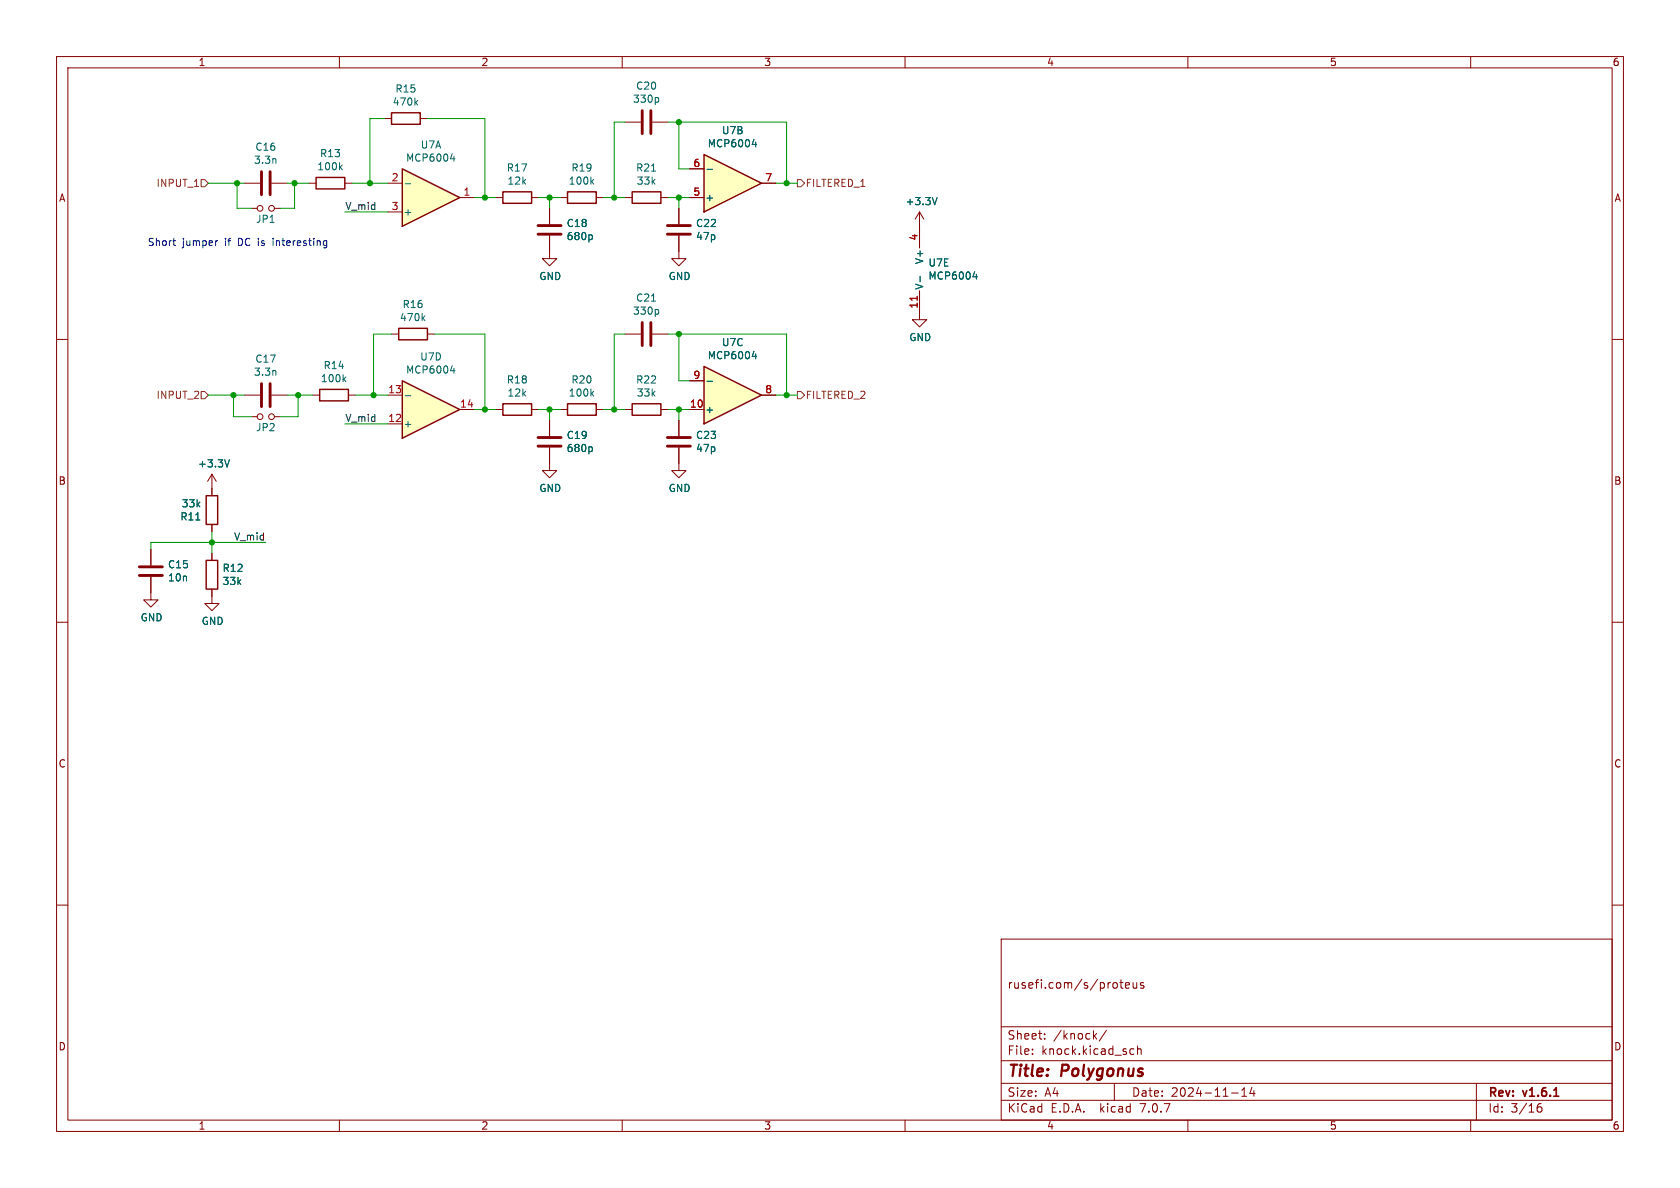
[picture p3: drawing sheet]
(kicad_sch (version 20230121) (generator eeschema)

 (paper "A4")

 (title_block
  (title "Polygonus")
  (date "2024-11-14")
  (rev "v1.6.1")
  (comment 2 "rusefi.com/s/proteus"))

 (lib_symbols
  (symbol "Amplifier_Operational:MCP6004" (pin_names (offset 0.127)) (in_bom yes) (on_board yes)
   (property "Reference" "U" (at 0 5.08 0) (effects (font (size 1.27 1.27)) (justify left)))
   (property "Value" "MCP6004" (at 0 -5.08 0) (effects (font (size 1.27 1.27)) (justify left)))
   (property "Footprint" "" (at -1.27 2.54 0) (effects (font (size 1.27 1.27)) hide))
   (property "Datasheet" "http://ww1.microchip.com/downloads/en/DeviceDoc/21733j.pdf" (at 1.27 5.08 0) (effects (font (size 1.27 1.27)) hide))
   (property "ki_locked" "" (at 0 0 0) (effects (font (size 1.27 1.27))))
   (symbol "MCP6004_1_1"
    (polyline (pts (xy -5.08 5.08) (xy 5.08 0) (xy -5.08 -5.08) (xy -5.08 5.08)) (stroke (width 0.254) (type default)) (fill (type background)))
    (pin output line (at 7.62 0 180) (length 2.54) (name "~" (effects (font (size 1.27 1.27)))) (number "1" (effects (font (size 1.27 1.27)))))
    (pin input line (at -7.62 -2.54 0) (length 2.54) (name "-" (effects (font (size 1.27 1.27)))) (number "2" (effects (font (size 1.27 1.27)))))
    (pin input line (at -7.62 2.54 0) (length 2.54) (name "+" (effects (font (size 1.27 1.27)))) (number "3" (effects (font (size 1.27 1.27))))))
   (symbol "MCP6004_2_1"
    (polyline (pts (xy -5.08 5.08) (xy 5.08 0) (xy -5.08 -5.08) (xy -5.08 5.08)) (stroke (width 0.254) (type default)) (fill (type background)))
    (pin input line (at -7.62 2.54 0) (length 2.54) (name "+" (effects (font (size 1.27 1.27)))) (number "5" (effects (font (size 1.27 1.27)))))
    (pin input line (at -7.62 -2.54 0) (length 2.54) (name "-" (effects (font (size 1.27 1.27)))) (number "6" (effects (font (size 1.27 1.27)))))
    (pin output line (at 7.62 0 180) (length 2.54) (name "~" (effects (font (size 1.27 1.27)))) (number "7" (effects (font (size 1.27 1.27))))))
   (symbol "MCP6004_3_1"
    (polyline (pts (xy -5.08 5.08) (xy 5.08 0) (xy -5.08 -5.08) (xy -5.08 5.08)) (stroke (width 0.254) (type default)) (fill (type background)))
    (pin input line (at -7.62 2.54 0) (length 2.54) (name "+" (effects (font (size 1.27 1.27)))) (number "10" (effects (font (size 1.27 1.27)))))
    (pin output line (at 7.62 0 180) (length 2.54) (name "~" (effects (font (size 1.27 1.27)))) (number "8" (effects (font (size 1.27 1.27)))))
    (pin input line (at -7.62 -2.54 0) (length 2.54) (name "-" (effects (font (size 1.27 1.27)))) (number "9" (effects (font (size 1.27 1.27))))))
   (symbol "MCP6004_4_1"
    (polyline (pts (xy -5.08 5.08) (xy 5.08 0) (xy -5.08 -5.08) (xy -5.08 5.08)) (stroke (width 0.254) (type default)) (fill (type background)))
    (pin input line (at -7.62 2.54 0) (length 2.54) (name "+" (effects (font (size 1.27 1.27)))) (number "12" (effects (font (size 1.27 1.27)))))
    (pin input line (at -7.62 -2.54 0) (length 2.54) (name "-" (effects (font (size 1.27 1.27)))) (number "13" (effects (font (size 1.27 1.27)))))
    (pin output line (at 7.62 0 180) (length 2.54) (name "~" (effects (font (size 1.27 1.27)))) (number "14" (effects (font (size 1.27 1.27))))))
   (symbol "MCP6004_5_1"
    (pin power_in line (at -2.54 -7.62 90) (length 3.81) (name "V-" (effects (font (size 1.27 1.27)))) (number "11" (effects (font (size 1.27 1.27)))))
    (pin power_in line (at -2.54 7.62 270) (length 3.81) (name "V+" (effects (font (size 1.27 1.27)))) (number "4" (effects (font (size 1.27 1.27)))))))
  (symbol "Device:C" (pin_numbers hide) (pin_names (offset 0.254)) (in_bom yes) (on_board yes)
   (property "Reference" "C" (at 0.635 2.54 0) (effects (font (size 1.27 1.27)) (justify left)))
   (property "Value" "C" (at 0.635 -2.54 0) (effects (font (size 1.27 1.27)) (justify left)))
   (property "Footprint" "" (at 0.9652 -3.81 0) (effects (font (size 1.27 1.27)) hide))
   (property "Datasheet" "~" (at 0 0 0) (effects (font (size 1.27 1.27)) hide))
   (symbol "C_0_1"
    (polyline (pts (xy -2.032 -0.762) (xy 2.032 -0.762)) (stroke (width 0.508) (type default)) (fill (type none)))
    (polyline (pts (xy -2.032 0.762) (xy 2.032 0.762)) (stroke (width 0.508) (type default)) (fill (type none))))
   (symbol "C_1_1"
    (pin passive line (at 0 3.81 270) (length 2.794) (name "~" (effects (font (size 1.27 1.27)))) (number "1" (effects (font (size 1.27 1.27)))))
    (pin passive line (at 0 -3.81 90) (length 2.794) (name "~" (effects (font (size 1.27 1.27)))) (number "2" (effects (font (size 1.27 1.27)))))))
  (symbol "Device:Jumper_NO_Small" (pin_numbers hide) (pin_names (offset 0.762) hide) (in_bom yes) (on_board yes)
   (property "Reference" "JP" (at 0 2.032 0) (effects (font (size 1.27 1.27))))
   (property "Value" "Device_Jumper_NO_Small" (at 0.254 -1.524 0) (effects (font (size 1.27 1.27))))
   (property "Footprint" "" (at 0 0 0) (effects (font (size 1.27 1.27)) hide))
   (property "Datasheet" "" (at 0 0 0) (effects (font (size 1.27 1.27)) hide))
   (symbol "Jumper_NO_Small_0_1"
    (circle (center -1.016 0) (radius 0.508) (stroke (width 0) (type default)) (fill (type none)))
    (circle (center 1.016 0) (radius 0.508) (stroke (width 0) (type default)) (fill (type none)))
    (pin passive line (at -2.54 0 0) (length 1.016) (name "1" (effects (font (size 1.27 1.27)))) (number "1" (effects (font (size 1.27 1.27)))))
    (pin passive line (at 2.54 0 180) (length 1.016) (name "2" (effects (font (size 1.27 1.27)))) (number "2" (effects (font (size 1.27 1.27)))))))
  (symbol "Device:R" (pin_numbers hide) (pin_names (offset 0)) (in_bom yes) (on_board yes)
   (property "Reference" "R" (at 2.032 0 90) (effects (font (size 1.27 1.27))))
   (property "Value" "R" (at 0 0 90) (effects (font (size 1.27 1.27))))
   (property "Footprint" "" (at -1.778 0 90) (effects (font (size 1.27 1.27)) hide))
   (property "Datasheet" "~" (at 0 0 0) (effects (font (size 1.27 1.27)) hide))
   (symbol "R_0_1"
    (rectangle (start -1.016 -2.54) (end 1.016 2.54) (stroke (width 0.254) (type default)) (fill (type none))))
   (symbol "R_1_1"
    (pin passive line (at 0 3.81 270) (length 1.27) (name "~" (effects (font (size 1.27 1.27)))) (number "1" (effects (font (size 1.27 1.27)))))
    (pin passive line (at 0 -3.81 90) (length 1.27) (name "~" (effects (font (size 1.27 1.27)))) (number "2" (effects (font (size 1.27 1.27)))))))
  (symbol "power:+3.3V" (power) (pin_names (offset 0)) (in_bom yes) (on_board yes)
   (property "Reference" "#PWR" (at 0 -3.81 0) (effects (font (size 1.27 1.27)) hide))
   (property "Value" "+3.3V" (at 0 3.556 0) (effects (font (size 1.27 1.27))))
   (property "Footprint" "" (at 0 0 0) (effects (font (size 1.27 1.27)) hide))
   (property "Datasheet" "" (at 0 0 0) (effects (font (size 1.27 1.27)) hide))
   (symbol "+3.3V_0_1"
    (polyline (pts (xy -0.762 1.27) (xy 0 2.54)) (stroke (width 0) (type default)) (fill (type none)))
    (polyline (pts (xy 0 0) (xy 0 2.54)) (stroke (width 0) (type default)) (fill (type none)))
    (polyline (pts (xy 0 2.54) (xy 0.762 1.27)) (stroke (width 0) (type default)) (fill (type none))))
   (symbol "+3.3V_1_1"
    (pin power_in line (at 0 0 90) (length 0) hide (name "+3V3" (effects (font (size 1.27 1.27)))) (number "1" (effects (font (size 1.27 1.27)))))))
  (symbol "power:GND" (power) (pin_names (offset 0)) (in_bom yes) (on_board yes)
   (property "Reference" "#PWR" (at 0 -6.35 0) (effects (font (size 1.27 1.27)) hide))
   (property "Value" "GND" (at 0 -3.81 0) (effects (font (size 1.27 1.27))))
   (property "Footprint" "" (at 0 0 0) (effects (font (size 1.27 1.27)) hide))
   (property "Datasheet" "" (at 0 0 0) (effects (font (size 1.27 1.27)) hide))
   (symbol "GND_0_1"
    (polyline (pts (xy 0 0) (xy 0 -1.27) (xy 1.27 -1.27) (xy 0 -2.54) (xy -1.27 -1.27) (xy 0 -1.27)) (stroke (width 0) (type default)) (fill (type none))))
   (symbol "GND_1_1"
    (pin power_in line (at 0 0 270) (length 0) hide (name "GND" (effects (font (size 1.27 1.27)))) (number "1" (effects (font (size 1.27 1.27))))))))

 (junction (at 85.725 34.925) (diameter 0) (color 0 0 0 0))
 (junction (at 41.91 32.385) (diameter 0) (color 0 0 0 0))
 (junction (at 66.04 69.85) (diameter 0) (color 0 0 0 0))
 (junction (at 120.015 34.925) (diameter 0) (color 0 0 0 0))
 (junction (at 52.705 69.85) (diameter 0) (color 0 0 0 0))
 (junction (at 41.275 69.85) (diameter 0) (color 0 0 0 0))
 (junction (at 120.015 59.055) (diameter 0) (color 0 0 0 0))
 (junction (at 139.065 69.85) (diameter 0) (color 0 0 0 0))
 (junction (at 108.585 34.925) (diameter 0) (color 0 0 0 0))
 (junction (at 97.155 72.39) (diameter 0) (color 0 0 0 0))
 (junction (at 52.07 32.385) (diameter 0) (color 0 0 0 0))
 (junction (at 65.405 32.385) (diameter 0) (color 0 0 0 0))
 (junction (at 120.015 21.59) (diameter 0) (color 0 0 0 0))
 (junction (at 37.465 95.885) (diameter 0) (color 0 0 0 0))
 (junction (at 97.155 34.925) (diameter 0) (color 0 0 0 0))
 (junction (at 120.015 72.39) (diameter 0) (color 0 0 0 0))
 (junction (at 139.065 32.385) (diameter 0) (color 0 0 0 0))
 (junction (at 85.725 72.39) (diameter 0) (color 0 0 0 0))
 (junction (at 108.585 72.39) (diameter 0) (color 0 0 0 0))

 (wire (pts (xy 52.07 36.83) (xy 52.07 32.385)) (stroke (width 0) (type default)))
 (wire (pts (xy 60.96 74.93) (xy 68.58 74.93)) (stroke (width 0) (type default)))
 (wire (pts (xy 41.91 36.83) (xy 41.91 32.385)) (stroke (width 0) (type default)))
 (wire (pts (xy 65.405 20.955) (xy 67.945 20.955)) (stroke (width 0) (type default)))
 (wire (pts (xy 108.585 21.59) (xy 108.585 34.925)) (stroke (width 0) (type default)))
 (wire (pts (xy 65.405 32.385) (xy 68.58 32.385)) (stroke (width 0) (type default)))
 (wire (pts (xy 121.92 72.39) (xy 120.015 72.39)) (stroke (width 0) (type default)))
 (wire (pts (xy 65.405 32.385) (xy 65.405 20.955)) (stroke (width 0) (type default)))
 (wire (pts (xy 85.725 59.055) (xy 85.725 72.39)) (stroke (width 0) (type default)))
 (wire (pts (xy 60.96 37.465) (xy 68.58 37.465)) (stroke (width 0) (type default)))
 (wire (pts (xy 110.49 34.925) (xy 108.585 34.925)) (stroke (width 0) (type default)))
 (wire (pts (xy 52.705 69.85) (xy 55.245 69.85)) (stroke (width 0) (type default)))
 (wire (pts (xy 50.8 69.85) (xy 52.705 69.85)) (stroke (width 0) (type default)))
 (wire (pts (xy 41.91 32.385) (xy 43.18 32.385)) (stroke (width 0) (type default)))
 (wire (pts (xy 75.565 20.955) (xy 85.725 20.955)) (stroke (width 0) (type default)))
 (wire (pts (xy 41.275 69.85) (xy 43.18 69.85)) (stroke (width 0) (type default)))
 (wire (pts (xy 108.585 72.39) (xy 106.68 72.39)) (stroke (width 0) (type default)))
 (wire (pts (xy 46.99 95.885) (xy 37.465 95.885)) (stroke (width 0) (type default)))
 (wire (pts (xy 139.065 21.59) (xy 139.065 32.385)) (stroke (width 0) (type default)))
 (wire (pts (xy 44.45 73.66) (xy 41.275 73.66)) (stroke (width 0) (type default)))
 (wire (pts (xy 121.92 34.925) (xy 120.015 34.925)) (stroke (width 0) (type default)))
 (wire (pts (xy 121.92 67.31) (xy 120.015 67.31)) (stroke (width 0) (type default)))
 (wire (pts (xy 50.8 32.385) (xy 52.07 32.385)) (stroke (width 0) (type default)))
 (wire (pts (xy 26.67 97.155) (xy 26.67 95.885)) (stroke (width 0) (type default)))
 (wire (pts (xy 120.015 74.295) (xy 120.015 72.39)) (stroke (width 0) (type default)))
 (wire (pts (xy 139.065 32.385) (xy 137.16 32.385)) (stroke (width 0) (type default)))
 (wire (pts (xy 87.63 72.39) (xy 85.725 72.39)) (stroke (width 0) (type default)))
 (wire (pts (xy 140.97 32.385) (xy 139.065 32.385)) (stroke (width 0) (type default)))
 (wire (pts (xy 76.835 59.055) (xy 85.725 59.055)) (stroke (width 0) (type default)))
 (wire (pts (xy 110.49 72.39) (xy 108.585 72.39)) (stroke (width 0) (type default)))
 (wire (pts (xy 110.49 59.055) (xy 108.585 59.055)) (stroke (width 0) (type default)))
 (wire (pts (xy 36.83 69.85) (xy 41.275 69.85)) (stroke (width 0) (type default)))
 (wire (pts (xy 26.67 95.885) (xy 37.465 95.885)) (stroke (width 0) (type default)))
 (wire (pts (xy 97.155 72.39) (xy 99.06 72.39)) (stroke (width 0) (type default)))
 (wire (pts (xy 66.04 69.85) (xy 68.58 69.85)) (stroke (width 0) (type default)))
 (wire (pts (xy 97.155 72.39) (xy 95.25 72.39)) (stroke (width 0) (type default)))
 (wire (pts (xy 44.45 36.83) (xy 41.91 36.83)) (stroke (width 0) (type default)))
 (wire (pts (xy 83.82 34.925) (xy 85.725 34.925)) (stroke (width 0) (type default)))
 (wire (pts (xy 108.585 34.925) (xy 106.68 34.925)) (stroke (width 0) (type default)))
 (wire (pts (xy 120.015 36.83) (xy 120.015 34.925)) (stroke (width 0) (type default)))
 (wire (pts (xy 120.015 21.59) (xy 139.065 21.59)) (stroke (width 0) (type default)))
 (wire (pts (xy 120.015 34.925) (xy 118.11 34.925)) (stroke (width 0) (type default)))
 (wire (pts (xy 62.865 69.85) (xy 66.04 69.85)) (stroke (width 0) (type default)))
 (wire (pts (xy 118.11 59.055) (xy 120.015 59.055)) (stroke (width 0) (type default)))
 (wire (pts (xy 120.015 67.31) (xy 120.015 59.055)) (stroke (width 0) (type default)))
 (wire (pts (xy 49.53 36.83) (xy 52.07 36.83)) (stroke (width 0) (type default)))
 (wire (pts (xy 139.065 59.055) (xy 139.065 69.85)) (stroke (width 0) (type default)))
 (wire (pts (xy 97.155 34.925) (xy 99.06 34.925)) (stroke (width 0) (type default)))
 (wire (pts (xy 121.92 29.845) (xy 120.015 29.845)) (stroke (width 0) (type default)))
 (wire (pts (xy 97.155 34.925) (xy 95.25 34.925)) (stroke (width 0) (type default)))
 (wire (pts (xy 120.015 59.055) (xy 139.065 59.055)) (stroke (width 0) (type default)))
 (wire (pts (xy 37.465 95.885) (xy 37.465 97.79)) (stroke (width 0) (type default)))
 (wire (pts (xy 140.97 69.85) (xy 139.065 69.85)) (stroke (width 0) (type default)))
 (wire (pts (xy 120.015 72.39) (xy 118.11 72.39)) (stroke (width 0) (type default)))
 (wire (pts (xy 139.065 69.85) (xy 137.16 69.85)) (stroke (width 0) (type default)))
 (wire (pts (xy 120.015 29.845) (xy 120.015 21.59)) (stroke (width 0) (type default)))
 (wire (pts (xy 41.275 73.66) (xy 41.275 69.85)) (stroke (width 0) (type default)))
 (wire (pts (xy 66.04 59.055) (xy 69.215 59.055)) (stroke (width 0) (type default)))
 (wire (pts (xy 97.155 74.295) (xy 97.155 72.39)) (stroke (width 0) (type default)))
 (wire (pts (xy 85.725 34.925) (xy 87.63 34.925)) (stroke (width 0) (type default)))
 (wire (pts (xy 62.23 32.385) (xy 65.405 32.385)) (stroke (width 0) (type default)))
 (wire (pts (xy 66.04 69.85) (xy 66.04 59.055)) (stroke (width 0) (type default)))
 (wire (pts (xy 37.465 93.98) (xy 37.465 95.885)) (stroke (width 0) (type default)))
 (wire (pts (xy 118.11 21.59) (xy 120.015 21.59)) (stroke (width 0) (type default)))
 (wire (pts (xy 52.705 73.66) (xy 52.705 69.85)) (stroke (width 0) (type default)))
 (wire (pts (xy 52.07 32.385) (xy 54.61 32.385)) (stroke (width 0) (type default)))
 (wire (pts (xy 108.585 59.055) (xy 108.585 72.39)) (stroke (width 0) (type default)))
 (wire (pts (xy 49.53 73.66) (xy 52.705 73.66)) (stroke (width 0) (type default)))
 (wire (pts (xy 110.49 21.59) (xy 108.585 21.59)) (stroke (width 0) (type default)))
 (wire (pts (xy 85.725 72.39) (xy 83.82 72.39)) (stroke (width 0) (type default)))
 (wire (pts (xy 36.83 32.385) (xy 41.91 32.385)) (stroke (width 0) (type default)))
 (wire (pts (xy 97.155 36.83) (xy 97.155 34.925)) (stroke (width 0) (type default)))
 (wire (pts (xy 85.725 20.955) (xy 85.725 34.925)) (stroke (width 0) (type default)))

 (text "Short jumper if DC is interesting" (at 26.035 43.815 0) (effects (font (size 1.27 1.27)) (justify left bottom)))

 (label "V_mid" (at 60.96 74.93 0) (fields_autoplaced) (effects (font (size 1.27 1.27)) (justify left bottom)))
 (label "V_mid" (at 46.99 95.885 180) (fields_autoplaced) (effects (font (size 1.27 1.27)) (justify right bottom)))
 (label "V_mid" (at 60.96 37.465 0) (fields_autoplaced) (effects (font (size 1.27 1.27)) (justify left bottom)))

 (hierarchical_label "INPUT_2" (shape input) (at 36.83 69.85 180) (fields_autoplaced) (effects (font (size 1.27 1.27)) (justify right)))
 (hierarchical_label "INPUT_1" (shape input) (at 36.83 32.385 180) (fields_autoplaced) (effects (font (size 1.27 1.27)) (justify right)))
 (hierarchical_label "FILTERED_1" (shape output) (at 140.97 32.385 0) (fields_autoplaced) (effects (font (size 1.27 1.27)) (justify left)))
 (hierarchical_label "FILTERED_2" (shape output) (at 140.97 69.85 0) (fields_autoplaced) (effects (font (size 1.27 1.27)) (justify left)))

 (symbol (lib_id "Amplifier_Operational:MCP6004") (at 76.2 34.925 0) (mirror x) (unit 1) (in_bom yes) (on_board yes) (dnp no)
  (property "Reference" "U7" (at 76.2 25.6032 0) (effects (font (size 1.27 1.27))))
  (property "Value" "MCP6004" (at 76.2 27.9146 0) (effects (font (size 1.27 1.27))))
  (property "Footprint" "Package_SO:TSSOP-14_4.4x5mm_P0.65mm" (at 74.93 37.465 0) (effects (font (size 1.27 1.27)) hide))
  (property "Datasheet" "http://ww1.microchip.com/downloads/en/DeviceDoc/21733j.pdf" (at 77.47 40.005 0) (effects (font (size 1.27 1.27)) hide))
  (property "LCSC" "C50282" (at 76.2 34.925 0) (effects (font (size 1.27 1.27)) hide))
  (property "LCSC_ext" "1" (at 76.2 34.925 0) (effects (font (size 1.27 1.27)) hide))
  (property "PN" "MCP6004T-I/ST" (at 76.2 34.925 0) (effects (font (size 1.27 1.27)) hide))
  (property "possible_not_ext" "1" (at 76.2 34.925 0) (effects (font (size 1.27 1.27)) hide)) (pin "1") (pin "2") (pin "3") (pin "5") (pin "6") (pin "7") (pin "10") (pin "8") (pin "9") (pin "12") (pin "13") (pin "14") (pin "11") (pin "4"))

 (symbol (lib_id "Amplifier_Operational:MCP6004") (at 129.54 32.385 0) (mirror x) (unit 2) (in_bom yes) (on_board yes) (dnp no)
  (property "Reference" "U7" (at 129.54 23.0632 0) (effects (font (size 1.27 1.27))))
  (property "Value" "MCP6004" (at 129.54 25.3746 0) (effects (font (size 1.27 1.27))))
  (property "Footprint" "Package_SO:TSSOP-14_4.4x5mm_P0.65mm" (at 128.27 34.925 0) (effects (font (size 1.27 1.27)) hide))
  (property "Datasheet" "http://ww1.microchip.com/downloads/en/DeviceDoc/21733j.pdf" (at 130.81 37.465 0) (effects (font (size 1.27 1.27)) hide))
  (property "LCSC" "C50282" (at 129.54 32.385 0) (effects (font (size 1.27 1.27)) hide))
  (property "LCSC_ext" "1" (at 129.54 32.385 0) (effects (font (size 1.27 1.27)) hide))
  (property "PN" "MCP6004T-I/ST" (at 129.54 32.385 0) (effects (font (size 1.27 1.27)) hide))
  (property "possible_not_ext" "1" (at 129.54 32.385 0) (effects (font (size 1.27 1.27)) hide)) (pin "1") (pin "2") (pin "3") (pin "5") (pin "6") (pin "7") (pin "10") (pin "8") (pin "9") (pin "12") (pin "13") (pin "14") (pin "11") (pin "4"))

 (symbol (lib_id "Amplifier_Operational:MCP6004") (at 129.54 69.85 0) (mirror x) (unit 3) (in_bom yes) (on_board yes) (dnp no)
  (property "Reference" "U7" (at 129.54 60.5282 0) (effects (font (size 1.27 1.27))))
  (property "Value" "MCP6004" (at 129.54 62.8396 0) (effects (font (size 1.27 1.27))))
  (property "Footprint" "Package_SO:TSSOP-14_4.4x5mm_P0.65mm" (at 128.27 72.39 0) (effects (font (size 1.27 1.27)) hide))
  (property "Datasheet" "http://ww1.microchip.com/downloads/en/DeviceDoc/21733j.pdf" (at 130.81 74.93 0) (effects (font (size 1.27 1.27)) hide))
  (property "LCSC" "C50282" (at 129.54 69.85 0) (effects (font (size 1.27 1.27)) hide))
  (property "LCSC_ext" "1" (at 129.54 69.85 0) (effects (font (size 1.27 1.27)) hide))
  (property "PN" "MCP6004T-I/ST" (at 129.54 69.85 0) (effects (font (size 1.27 1.27)) hide))
  (property "possible_not_ext" "1" (at 129.54 69.85 0) (effects (font (size 1.27 1.27)) hide)) (pin "1") (pin "2") (pin "3") (pin "5") (pin "6") (pin "7") (pin "10") (pin "8") (pin "9") (pin "12") (pin "13") (pin "14") (pin "11") (pin "4"))

 (symbol (lib_id "Amplifier_Operational:MCP6004") (at 76.2 72.39 0) (mirror x) (unit 4) (in_bom yes) (on_board yes) (dnp no)
  (property "Reference" "U7" (at 76.2 63.0682 0) (effects (font (size 1.27 1.27))))
  (property "Value" "MCP6004" (at 76.2 65.3796 0) (effects (font (size 1.27 1.27))))
  (property "Footprint" "Package_SO:TSSOP-14_4.4x5mm_P0.65mm" (at 74.93 74.93 0) (effects (font (size 1.27 1.27)) hide))
  (property "Datasheet" "http://ww1.microchip.com/downloads/en/DeviceDoc/21733j.pdf" (at 77.47 77.47 0) (effects (font (size 1.27 1.27)) hide))
  (property "LCSC" "C50282" (at 76.2 72.39 0) (effects (font (size 1.27 1.27)) hide))
  (property "LCSC_ext" "1" (at 76.2 72.39 0) (effects (font (size 1.27 1.27)) hide))
  (property "PN" "MCP6004T-I/ST" (at 76.2 72.39 0) (effects (font (size 1.27 1.27)) hide))
  (property "possible_not_ext" "1" (at 76.2 72.39 0) (effects (font (size 1.27 1.27)) hide)) (pin "1") (pin "2") (pin "3") (pin "5") (pin "6") (pin "7") (pin "10") (pin "8") (pin "9") (pin "12") (pin "13") (pin "14") (pin "11") (pin "4"))

 (symbol (lib_id "Amplifier_Operational:MCP6004") (at 165.1 47.625 0) (unit 5) (in_bom yes) (on_board yes) (dnp no)
  (property "Reference" "U7" (at 164.0332 46.4566 0) (effects (font (size 1.27 1.27)) (justify left)))
  (property "Value" "MCP6004" (at 164.0332 48.768 0) (effects (font (size 1.27 1.27)) (justify left)))
  (property "Footprint" "Package_SO:TSSOP-14_4.4x5mm_P0.65mm" (at 163.83 45.085 0) (effects (font (size 1.27 1.27)) hide))
  (property "Datasheet" "http://ww1.microchip.com/downloads/en/DeviceDoc/21733j.pdf" (at 166.37 42.545 0) (effects (font (size 1.27 1.27)) hide))
  (property "LCSC" "C50282" (at 165.1 47.625 0) (effects (font (size 1.27 1.27)) hide))
  (property "LCSC_ext" "1" (at 165.1 47.625 0) (effects (font (size 1.27 1.27)) hide))
  (property "PN" "MCP6004T-I/ST" (at 165.1 47.625 0) (effects (font (size 1.27 1.27)) hide))
  (property "possible_not_ext" "1" (at 165.1 47.625 0) (effects (font (size 1.27 1.27)) hide)) (pin "1") (pin "2") (pin "3") (pin "5") (pin "6") (pin "7") (pin "10") (pin "8") (pin "9") (pin "12") (pin "13") (pin "14") (pin "11") (pin "4"))

 (symbol (lib_id "power:GND") (at 162.56 55.245 0) (unit 1) (in_bom yes) (on_board yes) (dnp no)
  (property "Reference" "#PWR060" (at 162.56 61.595 0) (effects (font (size 1.27 1.27)) hide))
  (property "Value" "GND" (at 162.687 59.6392 0) (effects (font (size 1.27 1.27))))
  (property "Footprint" "" (at 162.56 55.245 0) (effects (font (size 1.27 1.27)) hide))
  (property "Datasheet" "" (at 162.56 55.245 0) (effects (font (size 1.27 1.27)) hide)) (pin "1"))

 (symbol (lib_id "power:+3.3V") (at 162.56 40.005 0) (unit 1) (in_bom yes) (on_board yes) (dnp no)
  (property "Reference" "#PWR059" (at 162.56 43.815 0) (effects (font (size 1.27 1.27)) hide))
  (property "Value" "+3.3V" (at 162.941 35.6108 0) (effects (font (size 1.27 1.27))))
  (property "Footprint" "" (at 162.56 40.005 0) (effects (font (size 1.27 1.27)) hide))
  (property "Datasheet" "" (at 162.56 40.005 0) (effects (font (size 1.27 1.27)) hide)) (pin "1"))

 (symbol (lib_id "Device:R") (at 37.465 90.17 180) (unit 1) (in_bom yes) (on_board yes) (dnp no)
  (property "Reference" "R11" (at 35.687 91.3384 0) (effects (font (size 1.27 1.27)) (justify left)))
  (property "Value" "33k" (at 35.687 89.027 0) (effects (font (size 1.27 1.27)) (justify left)))
  (property "Footprint" "Resistor_SMD:R_0402_1005Metric" (at 39.243 90.17 90) (effects (font (size 1.27 1.27)) hide))
  (property "Datasheet" "~" (at 37.465 90.17 0) (effects (font (size 1.27 1.27)) hide))
  (property "LCSC" "C25779" (at 37.465 90.17 0) (effects (font (size 1.27 1.27)) hide))
  (property "LCSC_ext" "0" (at 37.465 90.17 0) (effects (font (size 1.27 1.27)) hide)) (pin "1") (pin "2"))

 (symbol (lib_id "Device:R") (at 37.465 101.6 0) (unit 1) (in_bom yes) (on_board yes) (dnp no)
  (property "Reference" "R12" (at 39.243 100.4316 0) (effects (font (size 1.27 1.27)) (justify left)))
  (property "Value" "33k" (at 39.243 102.743 0) (effects (font (size 1.27 1.27)) (justify left)))
  (property "Footprint" "Resistor_SMD:R_0402_1005Metric" (at 35.687 101.6 90) (effects (font (size 1.27 1.27)) hide))
  (property "Datasheet" "~" (at 37.465 101.6 0) (effects (font (size 1.27 1.27)) hide))
  (property "LCSC" "C25779" (at 37.465 101.6 0) (effects (font (size 1.27 1.27)) hide))
  (property "LCSC_ext" "0" (at 37.465 101.6 0) (effects (font (size 1.27 1.27)) hide)) (pin "1") (pin "2"))

 (symbol (lib_id "Device:R") (at 91.44 34.925 270) (unit 1) (in_bom yes) (on_board yes) (dnp no)
  (property "Reference" "R17" (at 91.44 29.6672 90) (effects (font (size 1.27 1.27))))
  (property "Value" "12k" (at 91.44 31.9786 90) (effects (font (size 1.27 1.27))))
  (property "Footprint" "Resistor_SMD:R_0402_1005Metric" (at 91.44 33.147 90) (effects (font (size 1.27 1.27)) hide))
  (property "Datasheet" "~" (at 91.44 34.925 0) (effects (font (size 1.27 1.27)) hide))
  (property "LCSC" "C25752" (at 91.44 34.925 0) (effects (font (size 1.27 1.27)) hide))
  (property "LCSC_ext" "0" (at 91.44 34.925 0) (effects (font (size 1.27 1.27)) hide)) (pin "1") (pin "2"))

 (symbol (lib_id "Device:R") (at 102.87 34.925 270) (unit 1) (in_bom yes) (on_board yes) (dnp no)
  (property "Reference" "R19" (at 102.87 29.6672 90) (effects (font (size 1.27 1.27))))
  (property "Value" "100k" (at 102.87 31.9786 90) (effects (font (size 1.27 1.27))))
  (property "Footprint" "Resistor_SMD:R_0402_1005Metric" (at 102.87 33.147 90) (effects (font (size 1.27 1.27)) hide))
  (property "Datasheet" "~" (at 102.87 34.925 0) (effects (font (size 1.27 1.27)) hide))
  (property "LCSC" "C25741" (at 102.87 34.925 0) (effects (font (size 1.27 1.27)) hide))
  (property "LCSC_ext" "0" (at 102.87 34.925 0) (effects (font (size 1.27 1.27)) hide)) (pin "1") (pin "2"))

 (symbol (lib_id "Device:R") (at 114.3 34.925 270) (unit 1) (in_bom yes) (on_board yes) (dnp no)
  (property "Reference" "R21" (at 114.3 29.6672 90) (effects (font (size 1.27 1.27))))
  (property "Value" "33k" (at 114.3 31.9786 90) (effects (font (size 1.27 1.27))))
  (property "Footprint" "Resistor_SMD:R_0402_1005Metric" (at 114.3 33.147 90) (effects (font (size 1.27 1.27)) hide))
  (property "Datasheet" "~" (at 114.3 34.925 0) (effects (font (size 1.27 1.27)) hide))
  (property "LCSC" "C25779" (at 114.3 34.925 0) (effects (font (size 1.27 1.27)) hide))
  (property "LCSC_ext" "0" (at 114.3 34.925 0) (effects (font (size 1.27 1.27)) hide)) (pin "1") (pin "2"))

 (symbol (lib_id "power:GND") (at 37.465 105.41 0) (unit 1) (in_bom yes) (on_board yes) (dnp no)
  (property "Reference" "#PWR054" (at 37.465 111.76 0) (effects (font (size 1.27 1.27)) hide))
  (property "Value" "GND" (at 37.592 109.8042 0) (effects (font (size 1.27 1.27))))
  (property "Footprint" "" (at 37.465 105.41 0) (effects (font (size 1.27 1.27)) hide))
  (property "Datasheet" "" (at 37.465 105.41 0) (effects (font (size 1.27 1.27)) hide)) (pin "1"))

 (symbol (lib_id "power:+3.3V") (at 37.465 86.36 0) (unit 1) (in_bom yes) (on_board yes) (dnp no)
  (property "Reference" "#PWR053" (at 37.465 90.17 0) (effects (font (size 1.27 1.27)) hide))
  (property "Value" "+3.3V" (at 37.846 81.9658 0) (effects (font (size 1.27 1.27))))
  (property "Footprint" "" (at 37.465 86.36 0) (effects (font (size 1.27 1.27)) hide))
  (property "Datasheet" "" (at 37.465 86.36 0) (effects (font (size 1.27 1.27)) hide)) (pin "1"))

 (symbol (lib_id "Device:C") (at 97.155 40.64 180) (unit 1) (in_bom yes) (on_board yes) (dnp no)
  (property "Reference" "C18" (at 100.076 39.4716 0) (effects (font (size 1.27 1.27)) (justify right)))
  (property "Value" "680p" (at 100.076 41.783 0) (effects (font (size 1.27 1.27)) (justify right)))
  (property "Footprint" "Capacitor_SMD:C_0603_1608Metric" (at 96.1898 36.83 0) (effects (font (size 1.27 1.27)) hide))
  (property "Datasheet" "~" (at 97.155 40.64 0) (effects (font (size 1.27 1.27)) hide))
  (property "LCSC" "C1630" (at 97.155 40.64 0) (effects (font (size 1.27 1.27)) hide))
  (property "LCSC_ext" "0" (at 97.155 40.64 0) (effects (font (size 1.27 1.27)) hide)) (pin "1") (pin "2"))

 (symbol (lib_id "Device:C") (at 120.015 40.64 180) (unit 1) (in_bom yes) (on_board yes) (dnp no)
  (property "Reference" "C22" (at 122.936 39.4716 0) (effects (font (size 1.27 1.27)) (justify right)))
  (property "Value" "47p" (at 122.936 41.783 0) (effects (font (size 1.27 1.27)) (justify right)))
  (property "Footprint" "Capacitor_SMD:C_0402_1005Metric" (at 119.0498 36.83 0) (effects (font (size 1.27 1.27)) hide))
  (property "Datasheet" "~" (at 120.015 40.64 0) (effects (font (size 1.27 1.27)) hide))
  (property "LCSC" "C1567" (at 120.015 40.64 0) (effects (font (size 1.27 1.27)) hide))
  (property "LCSC_ext" "0" (at 120.015 40.64 0) (effects (font (size 1.27 1.27)) hide)) (pin "1") (pin "2"))

 (symbol (lib_id "Device:C") (at 114.3 21.59 90) (unit 1) (in_bom yes) (on_board yes) (dnp no)
  (property "Reference" "C20" (at 114.3 15.1892 90) (effects (font (size 1.27 1.27))))
  (property "Value" "330p" (at 114.3 17.5006 90) (effects (font (size 1.27 1.27))))
  (property "Footprint" "Capacitor_SMD:C_0402_1005Metric" (at 118.11 20.6248 0) (effects (font (size 1.27 1.27)) hide))
  (property "Datasheet" "~" (at 114.3 21.59 0) (effects (font (size 1.27 1.27)) hide))
  (property "LCSC" "C13533" (at 114.3 21.59 0) (effects (font (size 1.27 1.27)) hide))
  (property "LCSC_ext" "0" (at 114.3 21.59 0) (effects (font (size 1.27 1.27)) hide)) (pin "1") (pin "2"))

 (symbol (lib_id "power:GND") (at 97.155 44.45 0) (unit 1) (in_bom yes) (on_board yes) (dnp no)
  (property "Reference" "#PWR055" (at 97.155 50.8 0) (effects (font (size 1.27 1.27)) hide))
  (property "Value" "GND" (at 97.282 48.8442 0) (effects (font (size 1.27 1.27))))
  (property "Footprint" "" (at 97.155 44.45 0) (effects (font (size 1.27 1.27)) hide))
  (property "Datasheet" "" (at 97.155 44.45 0) (effects (font (size 1.27 1.27)) hide)) (pin "1"))

 (symbol (lib_id "power:GND") (at 120.015 44.45 0) (unit 1) (in_bom yes) (on_board yes) (dnp no)
  (property "Reference" "#PWR057" (at 120.015 50.8 0) (effects (font (size 1.27 1.27)) hide))
  (property "Value" "GND" (at 120.142 48.8442 0) (effects (font (size 1.27 1.27))))
  (property "Footprint" "" (at 120.015 44.45 0) (effects (font (size 1.27 1.27)) hide))
  (property "Datasheet" "" (at 120.015 44.45 0) (effects (font (size 1.27 1.27)) hide)) (pin "1"))

 (symbol (lib_id "Device:R") (at 91.44 72.39 270) (unit 1) (in_bom yes) (on_board yes) (dnp no)
  (property "Reference" "R18" (at 91.44 67.1322 90) (effects (font (size 1.27 1.27))))
  (property "Value" "12k" (at 91.44 69.4436 90) (effects (font (size 1.27 1.27))))
  (property "Footprint" "Resistor_SMD:R_0402_1005Metric" (at 91.44 70.612 90) (effects (font (size 1.27 1.27)) hide))
  (property "Datasheet" "~" (at 91.44 72.39 0) (effects (font (size 1.27 1.27)) hide))
  (property "LCSC" "C25752" (at 91.44 72.39 0) (effects (font (size 1.27 1.27)) hide))
  (property "LCSC_ext" "0" (at 91.44 72.39 0) (effects (font (size 1.27 1.27)) hide)) (pin "1") (pin "2"))

 (symbol (lib_id "Device:R") (at 102.87 72.39 270) (unit 1) (in_bom yes) (on_board yes) (dnp no)
  (property "Reference" "R20" (at 102.87 67.1322 90) (effects (font (size 1.27 1.27))))
  (property "Value" "100k" (at 102.87 69.4436 90) (effects (font (size 1.27 1.27))))
  (property "Footprint" "Resistor_SMD:R_0402_1005Metric" (at 102.87 70.612 90) (effects (font (size 1.27 1.27)) hide))
  (property "Datasheet" "~" (at 102.87 72.39 0) (effects (font (size 1.27 1.27)) hide))
  (property "LCSC" "C25741" (at 102.87 72.39 0) (effects (font (size 1.27 1.27)) hide))
  (property "LCSC_ext" "0" (at 102.87 72.39 0) (effects (font (size 1.27 1.27)) hide)) (pin "1") (pin "2"))

 (symbol (lib_id "Device:R") (at 114.3 72.39 270) (unit 1) (in_bom yes) (on_board yes) (dnp no)
  (property "Reference" "R22" (at 114.3 67.1322 90) (effects (font (size 1.27 1.27))))
  (property "Value" "33k" (at 114.3 69.4436 90) (effects (font (size 1.27 1.27))))
  (property "Footprint" "Resistor_SMD:R_0402_1005Metric" (at 114.3 70.612 90) (effects (font (size 1.27 1.27)) hide))
  (property "Datasheet" "~" (at 114.3 72.39 0) (effects (font (size 1.27 1.27)) hide))
  (property "LCSC" "C25779" (at 114.3 72.39 0) (effects (font (size 1.27 1.27)) hide))
  (property "LCSC_ext" "0" (at 114.3 72.39 0) (effects (font (size 1.27 1.27)) hide)) (pin "1") (pin "2"))

 (symbol (lib_id "Device:C") (at 97.155 78.105 180) (unit 1) (in_bom yes) (on_board yes) (dnp no)
  (property "Reference" "C19" (at 100.076 76.9366 0) (effects (font (size 1.27 1.27)) (justify right)))
  (property "Value" "680p" (at 100.076 79.248 0) (effects (font (size 1.27 1.27)) (justify right)))
  (property "Footprint" "Capacitor_SMD:C_0603_1608Metric" (at 96.1898 74.295 0) (effects (font (size 1.27 1.27)) hide))
  (property "Datasheet" "~" (at 97.155 78.105 0) (effects (font (size 1.27 1.27)) hide))
  (property "LCSC" "C1630" (at 97.155 78.105 0) (effects (font (size 1.27 1.27)) hide))
  (property "LCSC_ext" "0" (at 97.155 78.105 0) (effects (font (size 1.27 1.27)) hide)) (pin "1") (pin "2"))

 (symbol (lib_id "Device:C") (at 120.015 78.105 180) (unit 1) (in_bom yes) (on_board yes) (dnp no)
  (property "Reference" "C23" (at 122.936 76.9366 0) (effects (font (size 1.27 1.27)) (justify right)))
  (property "Value" "47p" (at 122.936 79.248 0) (effects (font (size 1.27 1.27)) (justify right)))
  (property "Footprint" "Capacitor_SMD:C_0402_1005Metric" (at 119.0498 74.295 0) (effects (font (size 1.27 1.27)) hide))
  (property "Datasheet" "~" (at 120.015 78.105 0) (effects (font (size 1.27 1.27)) hide))
  (property "LCSC" "C1567" (at 120.015 78.105 0) (effects (font (size 1.27 1.27)) hide))
  (property "LCSC_ext" "0" (at 120.015 78.105 0) (effects (font (size 1.27 1.27)) hide)) (pin "1") (pin "2"))

 (symbol (lib_id "Device:C") (at 114.3 59.055 90) (unit 1) (in_bom yes) (on_board yes) (dnp no)
  (property "Reference" "C21" (at 114.3 52.6542 90) (effects (font (size 1.27 1.27))))
  (property "Value" "330p" (at 114.3 54.9656 90) (effects (font (size 1.27 1.27))))
  (property "Footprint" "Capacitor_SMD:C_0402_1005Metric" (at 118.11 58.0898 0) (effects (font (size 1.27 1.27)) hide))
  (property "Datasheet" "~" (at 114.3 59.055 0) (effects (font (size 1.27 1.27)) hide))
  (property "LCSC" "C13533" (at 114.3 59.055 0) (effects (font (size 1.27 1.27)) hide))
  (property "LCSC_ext" "0" (at 114.3 59.055 0) (effects (font (size 1.27 1.27)) hide)) (pin "1") (pin "2"))

 (symbol (lib_id "power:GND") (at 97.155 81.915 0) (unit 1) (in_bom yes) (on_board yes) (dnp no)
  (property "Reference" "#PWR056" (at 97.155 88.265 0) (effects (font (size 1.27 1.27)) hide))
  (property "Value" "GND" (at 97.282 86.3092 0) (effects (font (size 1.27 1.27))))
  (property "Footprint" "" (at 97.155 81.915 0) (effects (font (size 1.27 1.27)) hide))
  (property "Datasheet" "" (at 97.155 81.915 0) (effects (font (size 1.27 1.27)) hide)) (pin "1"))

 (symbol (lib_id "power:GND") (at 120.015 81.915 0) (unit 1) (in_bom yes) (on_board yes) (dnp no)
  (property "Reference" "#PWR058" (at 120.015 88.265 0) (effects (font (size 1.27 1.27)) hide))
  (property "Value" "GND" (at 120.142 86.3092 0) (effects (font (size 1.27 1.27))))
  (property "Footprint" "" (at 120.015 81.915 0) (effects (font (size 1.27 1.27)) hide))
  (property "Datasheet" "" (at 120.015 81.915 0) (effects (font (size 1.27 1.27)) hide)) (pin "1"))

 (symbol (lib_id "Device:R") (at 58.42 32.385 270) (unit 1) (in_bom yes) (on_board yes) (dnp no)
  (property "Reference" "R13" (at 58.42 27.1272 90) (effects (font (size 1.27 1.27))))
  (property "Value" "100k" (at 58.42 29.4386 90) (effects (font (size 1.27 1.27))))
  (property "Footprint" "Resistor_SMD:R_0402_1005Metric" (at 58.42 30.607 90) (effects (font (size 1.27 1.27)) hide))
  (property "Datasheet" "~" (at 58.42 32.385 0) (effects (font (size 1.27 1.27)) hide))
  (property "LCSC" "C25741" (at 58.42 32.385 0) (effects (font (size 1.27 1.27)) hide)) (pin "1") (pin "2"))

 (symbol (lib_id "Device:R") (at 71.755 20.955 270) (unit 1) (in_bom yes) (on_board yes) (dnp no)
  (property "Reference" "R15" (at 71.755 15.6972 90) (effects (font (size 1.27 1.27))))
  (property "Value" "470k" (at 71.755 18.0086 90) (effects (font (size 1.27 1.27))))
  (property "Footprint" "Resistor_SMD:R_0402_1005Metric" (at 71.755 19.177 90) (effects (font (size 1.27 1.27)) hide))
  (property "Datasheet" "~" (at 71.755 20.955 0) (effects (font (size 1.27 1.27)) hide))
  (property "LCSC" "C25790" (at 71.755 20.955 0) (effects (font (size 1.27 1.27)) hide)) (pin "1") (pin "2"))

 (symbol (lib_id "Device:C") (at 46.99 32.385 270) (unit 1) (in_bom yes) (on_board yes) (dnp no)
  (property "Reference" "C16" (at 46.99 25.9842 90) (effects (font (size 1.27 1.27))))
  (property "Value" "3.3n" (at 46.99 28.2956 90) (effects (font (size 1.27 1.27))))
  (property "Footprint" "Capacitor_SMD:C_0805_2012Metric" (at 43.18 33.3502 0) (effects (font (size 1.27 1.27)) hide))
  (property "Datasheet" "~" (at 46.99 32.385 0) (effects (font (size 1.27 1.27)) hide))
  (property "LCSC" "C53175" (at 46.99 32.385 0) (effects (font (size 1.27 1.27)) hide))
  (property "LCSC_ext" "0" (at 46.99 32.385 0) (effects (font (size 1.27 1.27)) hide)) (pin "1") (pin "2"))

 (symbol (lib_id "Device:C") (at 26.67 100.965 180) (unit 1) (in_bom yes) (on_board yes) (dnp no)
  (property "Reference" "C15" (at 29.591 99.7966 0) (effects (font (size 1.27 1.27)) (justify right)))
  (property "Value" "10n" (at 29.591 102.108 0) (effects (font (size 1.27 1.27)) (justify right)))
  (property "Footprint" "Capacitor_SMD:C_0603_1608Metric" (at 25.7048 97.155 0) (effects (font (size 1.27 1.27)) hide))
  (property "Datasheet" "~" (at 26.67 100.965 0) (effects (font (size 1.27 1.27)) hide))
  (property "LCSC" "C57112" (at 26.67 100.965 0) (effects (font (size 1.27 1.27)) hide))
  (property "LCSC_ext" "0" (at 26.67 100.965 0) (effects (font (size 1.27 1.27)) hide)) (pin "1") (pin "2"))

 (symbol (lib_id "power:GND") (at 26.67 104.775 0) (unit 1) (in_bom yes) (on_board yes) (dnp no)
  (property "Reference" "#PWR052" (at 26.67 111.125 0) (effects (font (size 1.27 1.27)) hide))
  (property "Value" "GND" (at 26.797 109.1692 0) (effects (font (size 1.27 1.27))))
  (property "Footprint" "" (at 26.67 104.775 0) (effects (font (size 1.27 1.27)) hide))
  (property "Datasheet" "" (at 26.67 104.775 0) (effects (font (size 1.27 1.27)) hide)) (pin "1"))

 (symbol (lib_id "Device:R") (at 73.025 59.055 270) (unit 1) (in_bom yes) (on_board yes) (dnp no)
  (property "Reference" "R16" (at 73.025 53.7972 90) (effects (font (size 1.27 1.27))))
  (property "Value" "470k" (at 73.025 56.1086 90) (effects (font (size 1.27 1.27))))
  (property "Footprint" "Resistor_SMD:R_0402_1005Metric" (at 73.025 57.277 90) (effects (font (size 1.27 1.27)) hide))
  (property "Datasheet" "~" (at 73.025 59.055 0) (effects (font (size 1.27 1.27)) hide))
  (property "LCSC" "C25790" (at 73.025 59.055 0) (effects (font (size 1.27 1.27)) hide)) (pin "1") (pin "2"))

 (symbol (lib_id "Device:R") (at 59.055 69.85 270) (unit 1) (in_bom yes) (on_board yes) (dnp no)
  (property "Reference" "R14" (at 59.055 64.5922 90) (effects (font (size 1.27 1.27))))
  (property "Value" "100k" (at 59.055 66.9036 90) (effects (font (size 1.27 1.27))))
  (property "Footprint" "Resistor_SMD:R_0402_1005Metric" (at 59.055 68.072 90) (effects (font (size 1.27 1.27)) hide))
  (property "Datasheet" "~" (at 59.055 69.85 0) (effects (font (size 1.27 1.27)) hide))
  (property "LCSC" "C25741" (at 59.055 69.85 0) (effects (font (size 1.27 1.27)) hide)) (pin "1") (pin "2"))

 (symbol (lib_id "Device:C") (at 46.99 69.85 270) (unit 1) (in_bom yes) (on_board yes) (dnp no)
  (property "Reference" "C17" (at 46.99 63.4492 90) (effects (font (size 1.27 1.27))))
  (property "Value" "3.3n" (at 46.99 65.7606 90) (effects (font (size 1.27 1.27))))
  (property "Footprint" "Capacitor_SMD:C_0805_2012Metric" (at 43.18 70.8152 0) (effects (font (size 1.27 1.27)) hide))
  (property "Datasheet" "~" (at 46.99 69.85 0) (effects (font (size 1.27 1.27)) hide))
  (property "LCSC" "C53175" (at 46.99 69.85 0) (effects (font (size 1.27 1.27)) hide))
  (property "LCSC_ext" "0" (at 46.99 69.85 0) (effects (font (size 1.27 1.27)) hide)) (pin "1") (pin "2"))

 (symbol (lib_id "Device:Jumper_NO_Small") (at 46.99 36.83 0) (unit 1) (in_bom yes) (on_board yes) (dnp no)
  (property "Reference" "JP1" (at 46.99 38.735 0) (effects (font (size 1.27 1.27))))
  (property "Value" "Jumper_NO_Small" (at 46.99 48.895 0) (effects (font (size 1.27 1.27)) hide))
  (property "Footprint" "Jumper:SolderJumper-2_P1.3mm_Open_TrianglePad1.0x1.5mm" (at 46.99 36.83 0) (effects (font (size 1.27 1.27)) hide))
  (property "Datasheet" "~" (at 46.99 36.83 0) (effects (font (size 1.27 1.27)) hide))
  (property "LCSC" "N/A" (at 46.99 36.83 0) (effects (font (size 1.27 1.27)) hide)) (pin "1") (pin "2"))

 (symbol (lib_id "Device:Jumper_NO_Small") (at 46.99 73.66 0) (unit 1) (in_bom yes) (on_board yes) (dnp no)
  (property "Reference" "JP2" (at 46.99 75.565 0) (effects (font (size 1.27 1.27))))
  (property "Value" "Jumper_NO_Small" (at 46.99 85.725 0) (effects (font (size 1.27 1.27)) hide))
  (property "Footprint" "Jumper:SolderJumper-2_P1.3mm_Open_TrianglePad1.0x1.5mm" (at 46.99 73.66 0) (effects (font (size 1.27 1.27)) hide))
  (property "Datasheet" "~" (at 46.99 73.66 0) (effects (font (size 1.27 1.27)) hide))
  (property "LCSC" "N/A" (at 46.99 73.66 0) (effects (font (size 1.27 1.27)) hide)) (pin "1") (pin "2")))
